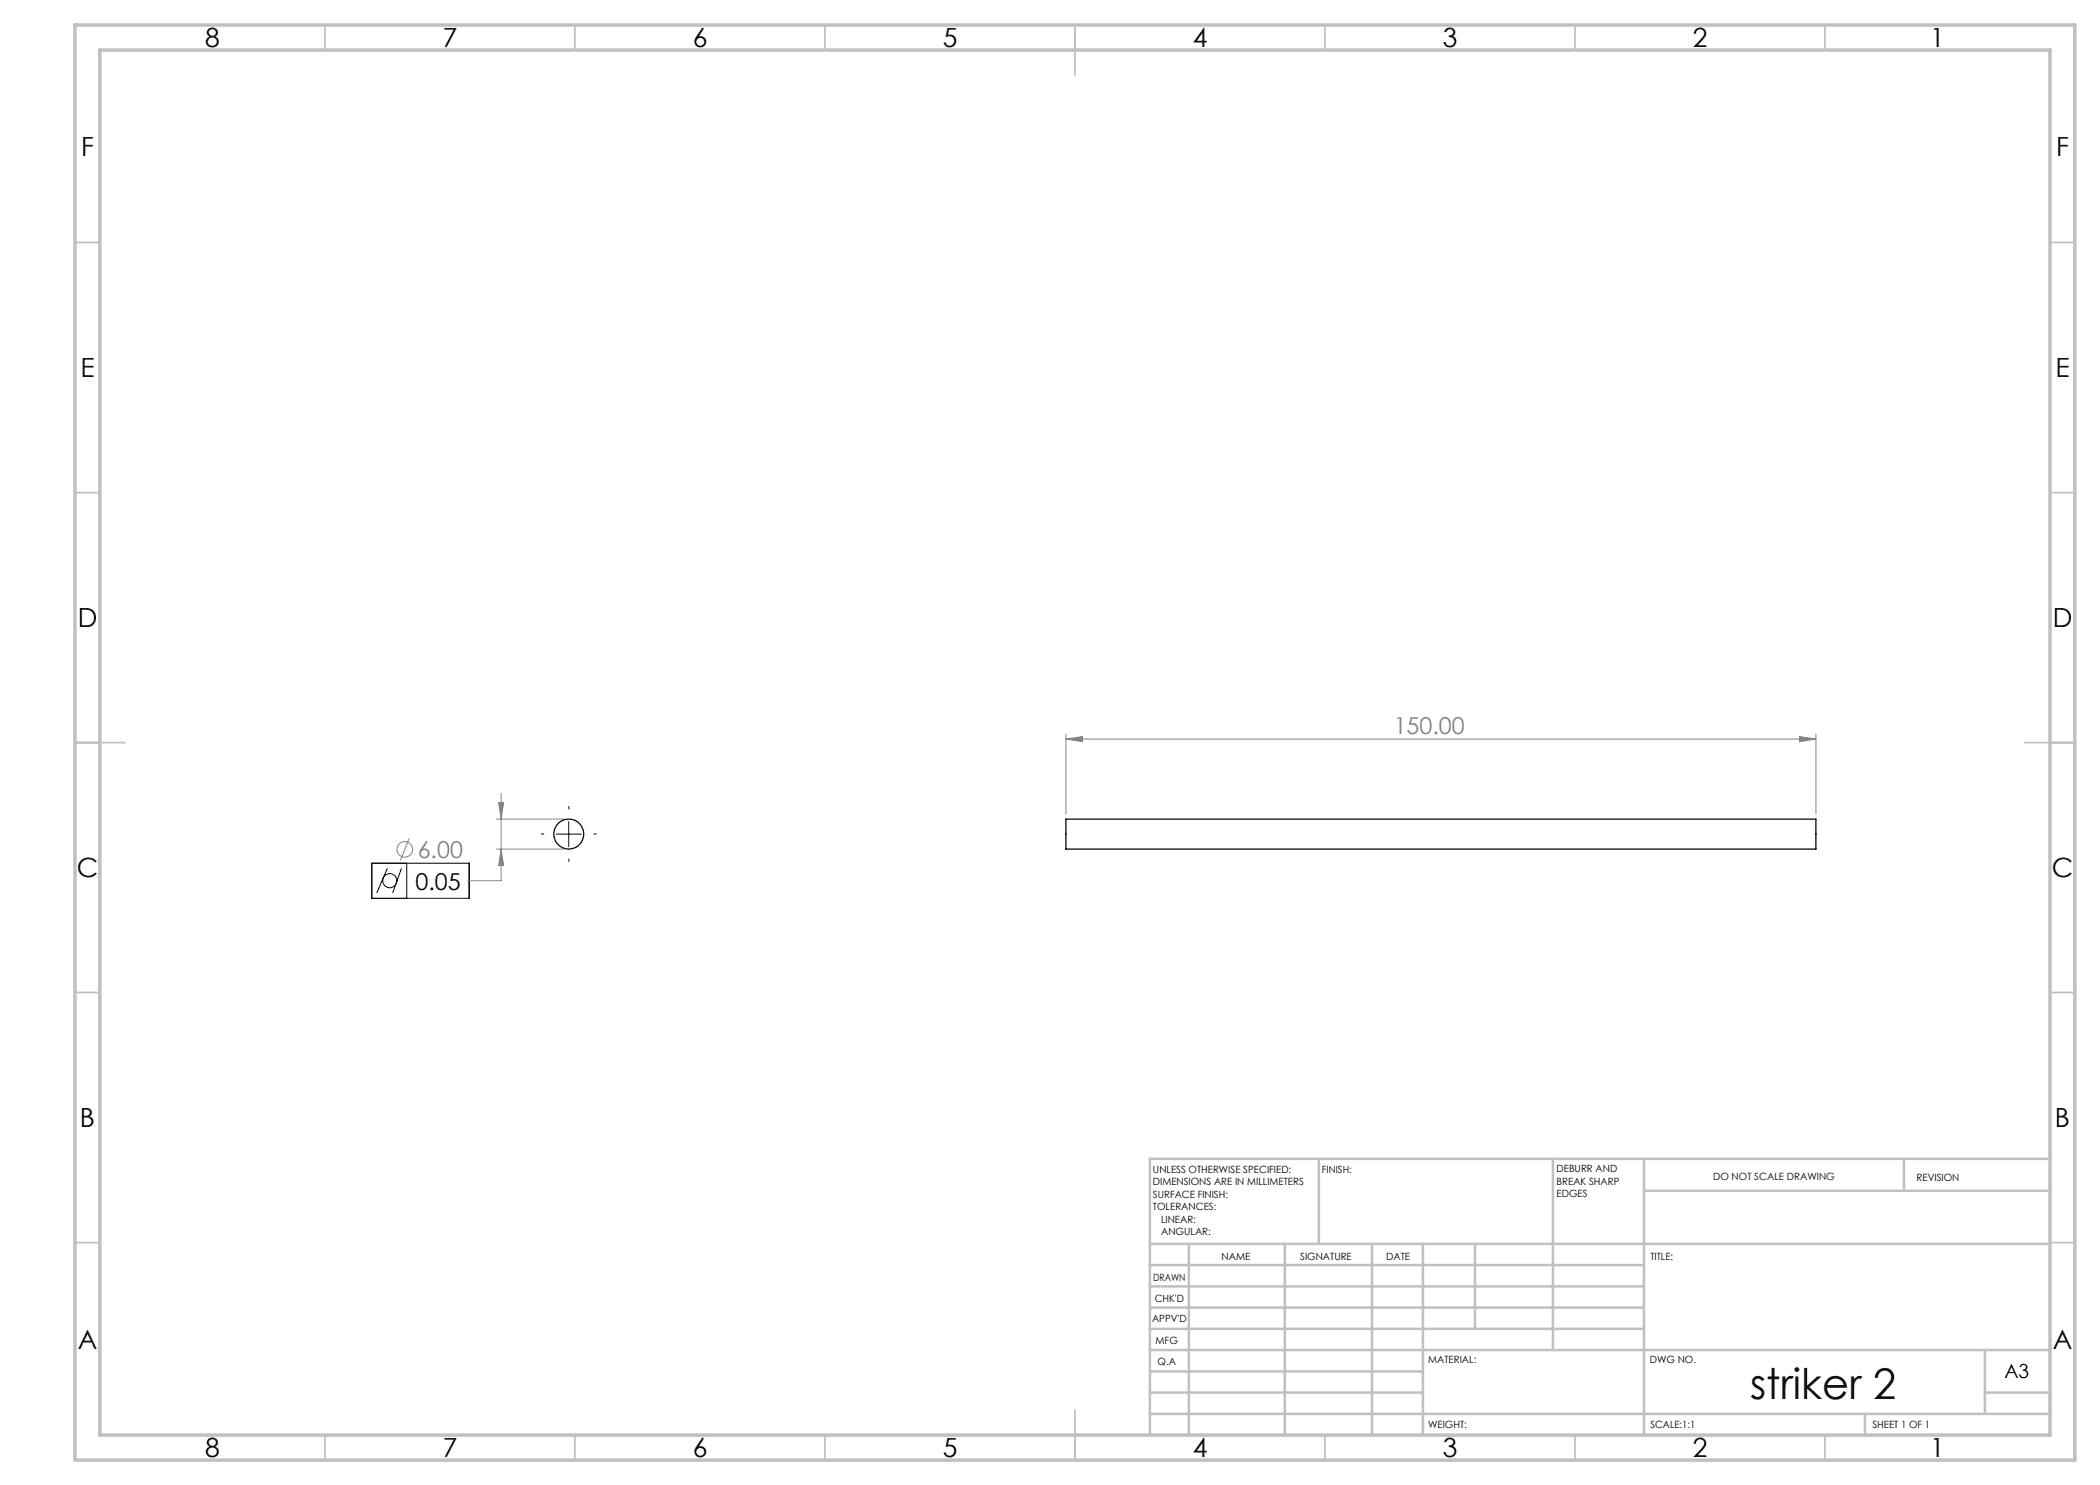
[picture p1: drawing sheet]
<svg xmlns="http://www.w3.org/2000/svg" width="420mm" height="297mm" viewBox="0 0 420 297" stroke-linecap="round" stroke-linejoin="round" font-family="sans-serif">
<g fill="none" stroke="#808080" stroke-width=".2">
<path d="M100.2 158.6v17.5h-6.7M213.2 147.8l3.3-.5v1zM213.2 146.8v16M213.2 147.8h150M359.9 147.3l3.3 .5-3.3 .5zM363.2 146.8v16M81.8 167.6l-1.7 4.5M99.2 163.8h13.5M99.2 169.8h13.5M99.7 160.5h1l-.5 3.3zM100.2 169.8l.5 3.3h-1z"/>
<circle cx="81" cy="169.9" r="1.56"/>
</g>
<g fill="none" stroke="#000" stroke-width=".2">
<path d="M74.4 172.6h19.5v7.1h-19.5zM77.5 173.7l-2.1 4.9M80.3 173.7l-1.8 4.9M81.4 172.6v7.1M111.3 166.8h4.9M113.7 164.3v5"/>
<circle cx="78" cy="176.1" r="1.41"/>
</g>
<path d="M108.8 166.8h-.5M113.8 161.8v-.5M113.8 171.8v.5M118.8 166.8h.5" fill="none" stroke="#000" stroke-width=".2" stroke-dasharray="15.2 1.3 1.3 1.3"/>
<g fill="none" stroke="#c0c0c0" stroke-width=".35">
<path d="M65 5v5M115 5v5M165 5v5M215 5v10M265 5v5M315 5v5M365 5v5M15 48.5h5M410 48.5h5M15 98.5h5M410 98.5h5M15 148.5h10"/>
<path d="M405 148.5h10M15 198.5h5M410 198.5h5M15 248.5h5M410 248.5h5M65 287v5M115 287v5M165 287v5M215 282v10M265 287v5M315 287v5M365 287v5"/>
</g>
<g fill="none" stroke="#c0c0c0" stroke-width=".5">
<path d="M263.8 231.8v17M310.6 231.8v38.2M328.8 231.8v55.2M328.8 238.2h81.2M380.8 231.8v6.4M410 231.8h-180v55.2M230 248.8h180M230 257.3h98.8M230 253h98.8M237.8 248.8v38.2M257 248.8v38.2M274.4 248.8v38.2"/>
<path d="M284.6 248.8v38.2M295 248.8v17M230 265.8h98.8M230 261.5h98.8M230 278.5h54.6M230 274.3h54.6M230 270h180M397 278.5h13M397 270v12.8M230 282.8h180M373 282.8v4.2"/>
</g>
<path d="M15 5h400v287h-400zM20 10h390v277h-390z" fill="none" stroke="#c0c0c0" stroke-width=".7"/>
<g fill="#808080">
<path d="M359.9 147.3l3.3 .5-3.3 .5zM213.2 147.8l3.3-.5v1z"/>
<path d="M99.7 160.5h1l-.5 3.3zM100.2 169.8l.5 3.3h-1z"/>
</g>
<g fill="none" stroke="#000" stroke-width=".25">
<path d="M213.2 163.8h150v6h-150z"/>
<circle cx="113.7" cy="166.8" r="2.99"/>
</g>
<text font-size="8.5" x="350" y="279.7">striker 2</text>
<g font-size="5.3">
<text x="41" y="9.5">8</text>
<text x="88.5" y="9.5">7</text>
<text x="138.5" y="9.5">6</text>
<text x="188.5" y="9.5">5</text>
<text x="238.5" y="9.5">4</text>
<text x="288.5" y="9.5">3</text>
<text x="338.5" y="9.5">2</text>
<text x="386" y="9.5">1</text>
<text x="16.2" y="31.2">F</text>
<text x="411.2" y="31.2">F</text>
<text x="16.1" y="75.5">E</text>
<text x="411.1" y="75.5">E</text>
<text x="15.5" y="125.5">D</text>
<text x="410.5" y="125.5">D</text>
<text x="15.4" y="175.5">C</text>
<text x="410.4" y="175.5">C</text>
<text x="16" y="225.5">B</text>
<text x="411" y="225.5">B</text>
<text x="15.5" y="269.7">A</text>
<text x="410.5" y="269.7">A</text>
<text x="41" y="291.5">8</text>
<text x="88.5" y="291.5">7</text>
<text x="138.5" y="291.5">6</text>
<text x="188.5" y="291.5">5</text>
<text x="238.5" y="291.5">4</text>
<text x="288.5" y="291.5">3</text>
<text x="338.5" y="291.5">2</text>
<text x="386" y="291.5">1</text>
</g>
<g font-size="4.7" fill="#808080">
<text x="278.7" y="146.8">150.00</text>
<text x="83.5" y="171.6">6.00</text>
</g>
<text font-size="4.7" x="83.1" y="177.9">0.05</text>
<text font-size="3.9" x="400.9" y="275.5">A3</text>
<g font-size="2">
<text x="230.6" y="234.6">UNLESS OTHERWISE SPECIFIED:</text>
<text x="230.6" y="237.1">DIMENSIONS ARE IN MILLIMETERS</text>
<text x="230.6" y="239.6">SURFACE FINISH:</text>
<text x="264.4" y="234.6">FINISH:</text>
<text x="311.3" y="234.5">DEBURR AND</text>
<text x="311.3" y="237">BREAK SHARP</text>
<text x="311.3" y="239.5">EDGES</text>
<text x="342.6" y="236">DO NOT SCALE DRAWING</text>
<text x="383.3" y="236.2">REVISION</text>
<text x="230.6" y="242.1">TOLERANCES:</text>
<text x="232.2" y="244.6">LINEAR:</text>
<text x="232.2" y="247.1">ANGULAR:</text>
<text x="244.3" y="252">NAME</text>
<text x="260" y="251.9">SIGNATURE</text>
<text x="277.2" y="251.9">DATE</text>
<text x="330.1" y="251.9">TITLE:</text>
<text x="230.6" y="256.1">DRAWN</text>
<text x="230.9" y="260.3">CHK'D</text>
<text x="230.4" y="264.4">APPV'D</text>
<text x="231.1" y="268.8">MFG</text>
<text x="231.5" y="273">Q.A</text>
<text x="285.6" y="272.5">MATERIAL:</text>
<text x="330" y="272.5">DWG NO.</text>
<text x="285.6" y="285.5">WEIGHT:</text>
<text x="330.1" y="285.6">SCALE:1:1</text>
<text x="374.5" y="285.6">SHEET 1 OF 1</text>
</g>
</svg>
